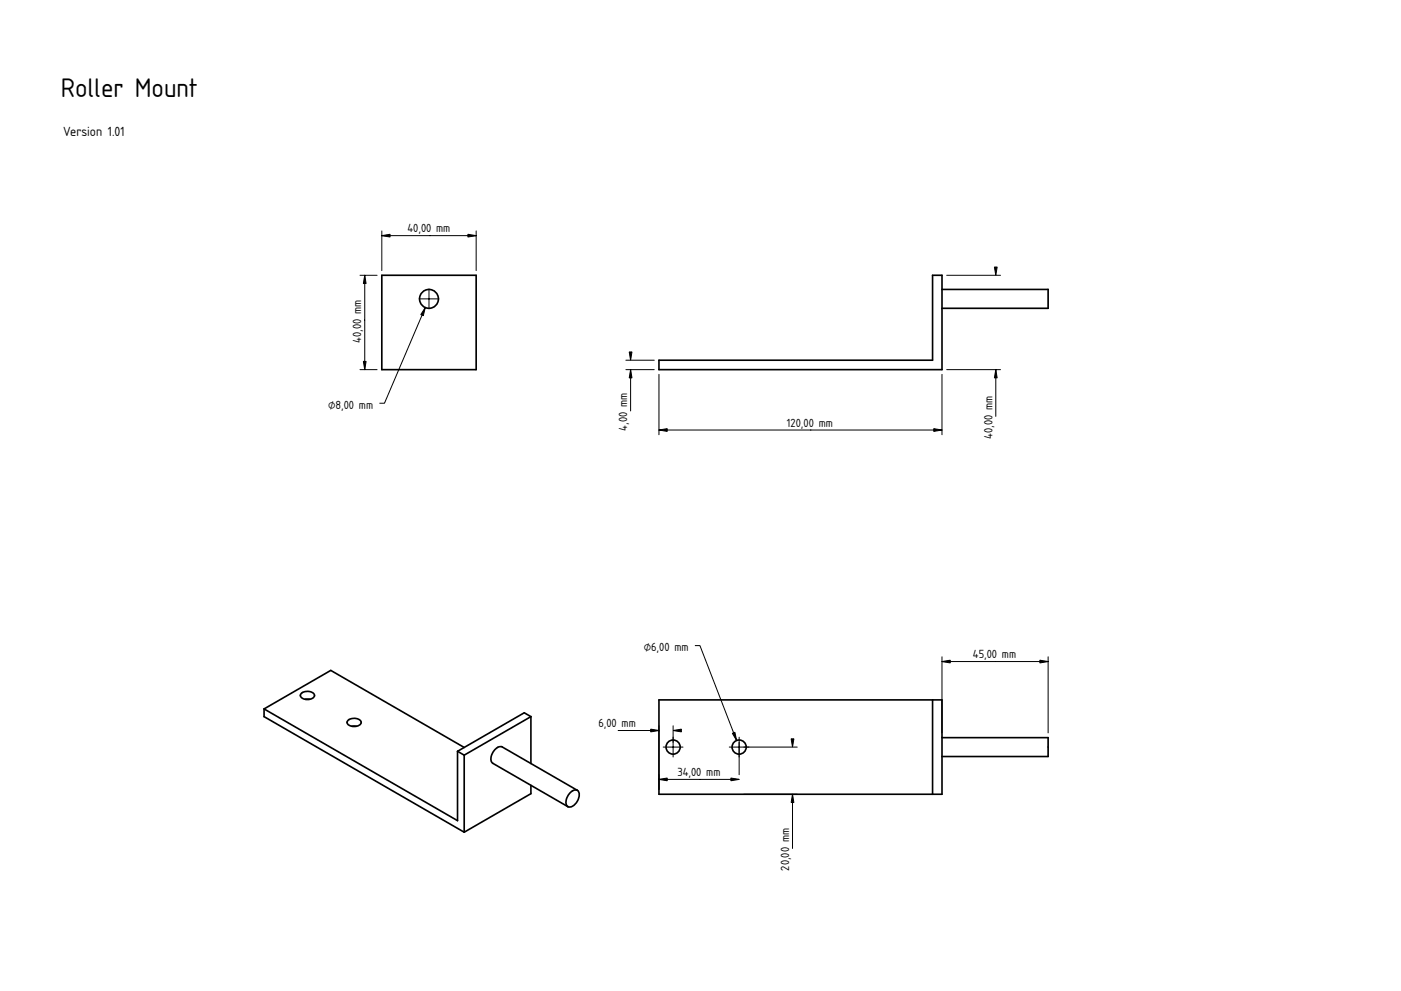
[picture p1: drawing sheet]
<svg xmlns="http://www.w3.org/2000/svg" width="594mm" height="420mm" viewBox="0 0 594 420" stroke-linecap="round" stroke-linejoin="round" font-family="sans-serif">
<path d="M361.9 136.7h.1" fill="none" stroke="#000" stroke-width=".42"/>
<path d="M279.4 152.7h116v-36h4v40h-120z" fill-rule="evenodd" fill="#fff"/>
<path d="M361.9 136.7h.1" fill="none" stroke="#000" stroke-width=".42"/>
<path d="M399.4 122.7h45v8h-45z" fill-rule="evenodd" fill="#fff"/>
<path d="M399.4 122.7h45v8h-45M279.4 152.7h116v-36h4v40h-120z" fill="none" stroke="#000" stroke-width=".7"/>
<path d="M401.4 116.7h22.9M361.9 136.7h.1M265.4 156.7h12M265.4 152.7h12M267.4 156.7v17.5M279.4 158.7v25.6M399.4 158.7v25.6M401.4 156.7h22.9M422.3 156.7v19.8M279.4 182.3h120" fill="none" stroke="#000" stroke-width=".42"/>
<path d="M421.7 113.2h1.1l-.5 3.5zM267.4 156.7l.6 3.5h-1.2zM266.8 149.2h1.2l-.6 3.5zM422.3 156.7l.5 3.5h-1.1zM279.4 182.3l3.5-.6v1.2zM395.9 181.7l3.5 .6-3.5 .6z" fill="#000" stroke="#000" stroke-width=".42"/>
<path d="M279.4 296.7h120v16h45v8h-45v16h-120z" fill-rule="evenodd" fill="#fff"/>
<path d="M361.9 316.7h.1" fill="none" stroke="#000" stroke-width=".42"/>
<path d="M279.4 296.7h116v40h-116z" fill-rule="evenodd" fill="#fff"/>
<path d="M361.9 316.7h.1" fill="none" stroke="#000" stroke-width=".42"/>
<g fill="#fff">
<path d="M399.4 312.7h45v8h-45z" fill-rule="evenodd"/>
<path d="M395.4 296.7h4v40h-4z" fill-rule="evenodd"/>
<circle cx="313.4" cy="316.7" r="3"/>
<circle cx="285.4" cy="316.7" r="3"/>
</g>
<g fill="none" stroke="#000" stroke-width=".7">
<path d="M279.4 296.7h120v40h-120zM395.4 296.7v40M399.4 312.7h45v8h-45"/>
<circle cx="285.4" cy="316.7" r="3"/>
<circle cx="313.4" cy="316.7" r="3"/>
</g>
<g fill="#000" stroke="#000" stroke-width=".42">
<path d="M399.4 280.5l3.5-.6v1.2zM440.9 279.9l3.5 .6-3.5 .6zM275.9 309.1l3.5 .6-3.5 .6zM285.4 309.7l3.5-.6v1.2zM310.5 310.9l1.1-.4 .7 3.4zM335.5 313.2h1.1l-.5 3.5zM279.4 330.4l3.5-.5v1.1zM309.9 329.9l3.5 .5-3.5 .6zM336.1 336.7l.5 3.5h-1.1z"/>
<path d="M285.4 312.5v8.4zM281.2 316.7h8.4z" fill-rule="evenodd"/>
<path d="M313.4 312.5v8.4zM309.2 316.7h8.4z" fill-rule="evenodd"/>
</g>
<g fill="none" stroke="#000" stroke-width=".42">
<path d="M294.8 273.7h2l15.5 40.2M399.4 278.5v32.2M444.4 278.5v32.2M399.4 280.5h45M262.1 309.7h17.3M279.4 307.7v27M285.4 307.7v7M313.4 314.7v13.7M315.4 316.7h22.7M361.9 316.7h.1M279.4 330.4h34M315.4 336.7h22.7"/>
<path d="M336.1 336.7v23"/>
</g>
<path d="M112 300.6l28.3-16.4 56.5 32.7 25.5-14.7 2.8 1.6v19.9l19.7 11.4a4.4 4.4 0 0 1-1.5 6.3l-1.6 .8-.9-.2-15.7-9v3.5l-28.3 16.3-84.8-49z" fill-rule="evenodd" fill="#fff"/>
<path d="M181.9 316.7h.1" fill="none" stroke="#000" stroke-width=".42"/>
<path d="M112 300.6l28.3-16.4 56.5 32.7-2.8 1.6v29.4z" fill-rule="evenodd" fill="#fff"/>
<path d="M181.9 316.7h.1" fill="none" stroke="#000" stroke-width=".42"/>
<g fill="#fff">
<path d="M196.8 320.2l28.3-16.4v19.9l-12.1-7a4.2 4.2 0 0 0-4.6 3.7l-.2 2 .8 1.2 16.1 9.4v3.5l-28.3 16.3z" fill-rule="evenodd"/>
<path d="M112 300.6l82 47.3v-29.4l2.8 1.7v32.6l-84.8-49z" fill-rule="evenodd"/>
</g>
<path d="M181.9 316.7h.1" fill="none" stroke="#000" stroke-width=".42"/>
<g fill="#fff">
<path d="M210 317.6l1.4-.9h1.6l31.8 18.4a4.2 4.2 0 0 0-4.6 3.7l-.2 2 .8 1.2-31.8-18.4a4.3 4.3 0 0 1 1-6z" fill-rule="evenodd"/>
<path d="M194 318.5l28.3-16.3 2.8 1.6-28.3 16.4z" fill-rule="evenodd"/>
<path d="M241.9 336a1.97 1.97 0 0 1 2.2-1.1 1.97 1.97 0 0 1 1.5 2 5.3 5.3 0 0 1-4.3 5.3 2.68 2.68 0 0 1-.9-4z" fill-rule="evenodd"/>
<path d="M127.9 293.9a4 4 0 0 1 5.4 .6 2.6 2.6 0 0 1-3.5 2 1.88 1.88 0 0 1-2.2-2.3z" fill-rule="evenodd"/>
<path d="M147.7 305.3a4 4 0 0 1 5.4 .6 2.6 2.6 0 0 1-3.5 2.1 1.88 1.88 0 0 1-2.2-2.4z" fill-rule="evenodd"/>
<path d="M127.9 293.9a4 4 0 0 1 5.4 .6 2.26 2.26 0 0 1-3.1 1.9 1.86 1.86 0 0 1-2-.3 1.86 1.86 0 0 1-.6-1.9z" fill-rule="evenodd"/>
<path d="M147.7 305.3a4 4 0 0 1 5.4 .6 2.26 2.26 0 0 1-3.1 1.9 1.86 1.86 0 0 1-2-.3 1.86 1.86 0 0 1-.6-1.9z" fill-rule="evenodd"/>
<path d="M149.2 307.9h2z" fill-rule="evenodd"/>
<path d="M129.4 296.5h2z" fill-rule="evenodd"/>
</g>
<g fill="none" stroke="#000" stroke-width=".7">
<path d="M127.9 293.9a4 4 0 0 1 5.4 .6 2.29 2.29 0 0 1-2.9 2.1 2.1 2.1 0 0 1-2.8-2.4zM129.4 296.5h2M112 300.6v3.2l84.8 49M112 300.6l28.3-16.4 56.5 32.7M112 300.6l82 47.3v-29.4M147.7 305.3a4 4 0 0 1 5.4 .6 2.29 2.29 0 0 1-2.9 2.1 2.1 2.1 0 0 1-2.8-2.4zM149.2 307.9h2M194 318.5l2.8 1.7M225.1 303.8v19.9M225.1 303.8l-2.8-1.6-28.3 16.3M225.1 303.8l-28.3 16.4M196.8 320.2v32.6"/>
<path d="M225.1 333v3.5l-28.3 16.3M244.8 335.1l-31.8-18.4a4.2 4.2 0 0 0-4.6 3.7l-.2 2 .8 1.2 31.8 18.4M244.8 335.1a4.2 4.2 0 0 0-4.6 3.7l-.2 2 .8 1.2M244.8 335.1a4.4 4.4 0 0 1-1.5 6.3l-1.6 .8-.9-.2"/>
</g>
<path d="M161.9 116.7h40v40h-40z" fill-rule="evenodd" fill="#fff"/>
<path d="M181.9 136.7h.1" fill="none" stroke="#000" stroke-width=".42"/>
<circle cx="181.9" cy="126.7" r="4" fill="#fff"/>
<g fill="none" stroke="#000" stroke-width=".7">
<path d="M161.9 116.7h40v40h-40z"/>
<circle cx="181.9" cy="126.7" r="4"/>
</g>
<g fill="#000" stroke="#000" stroke-width=".42">
<path d="M161.9 99.9l3.5-.6v1.2zM198.4 99.3l3.5 .6-3.5 .6zM154.7 116.7l.5 3.5h-1.1zM180.3 130.4l-.8 3.4-1.1-.4zM154.1 153.2h1.1l-.5 3.5z"/>
<path d="M181.9 122.5v8.4zM177.7 126.7h8.4z" fill-rule="evenodd"/>
</g>
<path d="M161.9 97.9v16.8M161.9 99.9h40M201.9 97.9v16.8M152.7 116.7h7.2M154.7 116.7v40M180.3 130.4l-17.3 40.6h-2M181.9 136.7h.1M152.7 156.7h7.2" fill="none" stroke="#000" stroke-width=".42"/>
<text font-size="10.7" x="25.8" y="41">Roller Mount</text>
<text font-size="5.3" x="26.8" y="57.4">Version 1.01</text>
<g font-size="4.7">
<text x="172.8" y="98.5">40,00 mm</text>
<text x="153.2" y="145.2" transform="rotate(-90 153.2 145.2)">40,00 mm</text>
<text x="139.1" y="173.2">⌀8,00 mm</text>
<text x="265.9" y="182.6" transform="rotate(-90 265.9 182.6)">4,00 mm</text>
<text x="333.6" y="180.9">120,00 mm</text>
<text x="420.8" y="186" transform="rotate(-90 420.8 186)">40,00 mm</text>
<text x="273" y="276">⌀6,00 mm</text>
<text x="412.6" y="279">45,00 mm</text>
<text x="253.8" y="308.3">6,00 mm</text>
<text x="287.3" y="329">34,00 mm</text>
<text x="334.6" y="369.1" transform="rotate(-90 334.6 369.1)">20,00 mm</text>
</g>
</svg>
